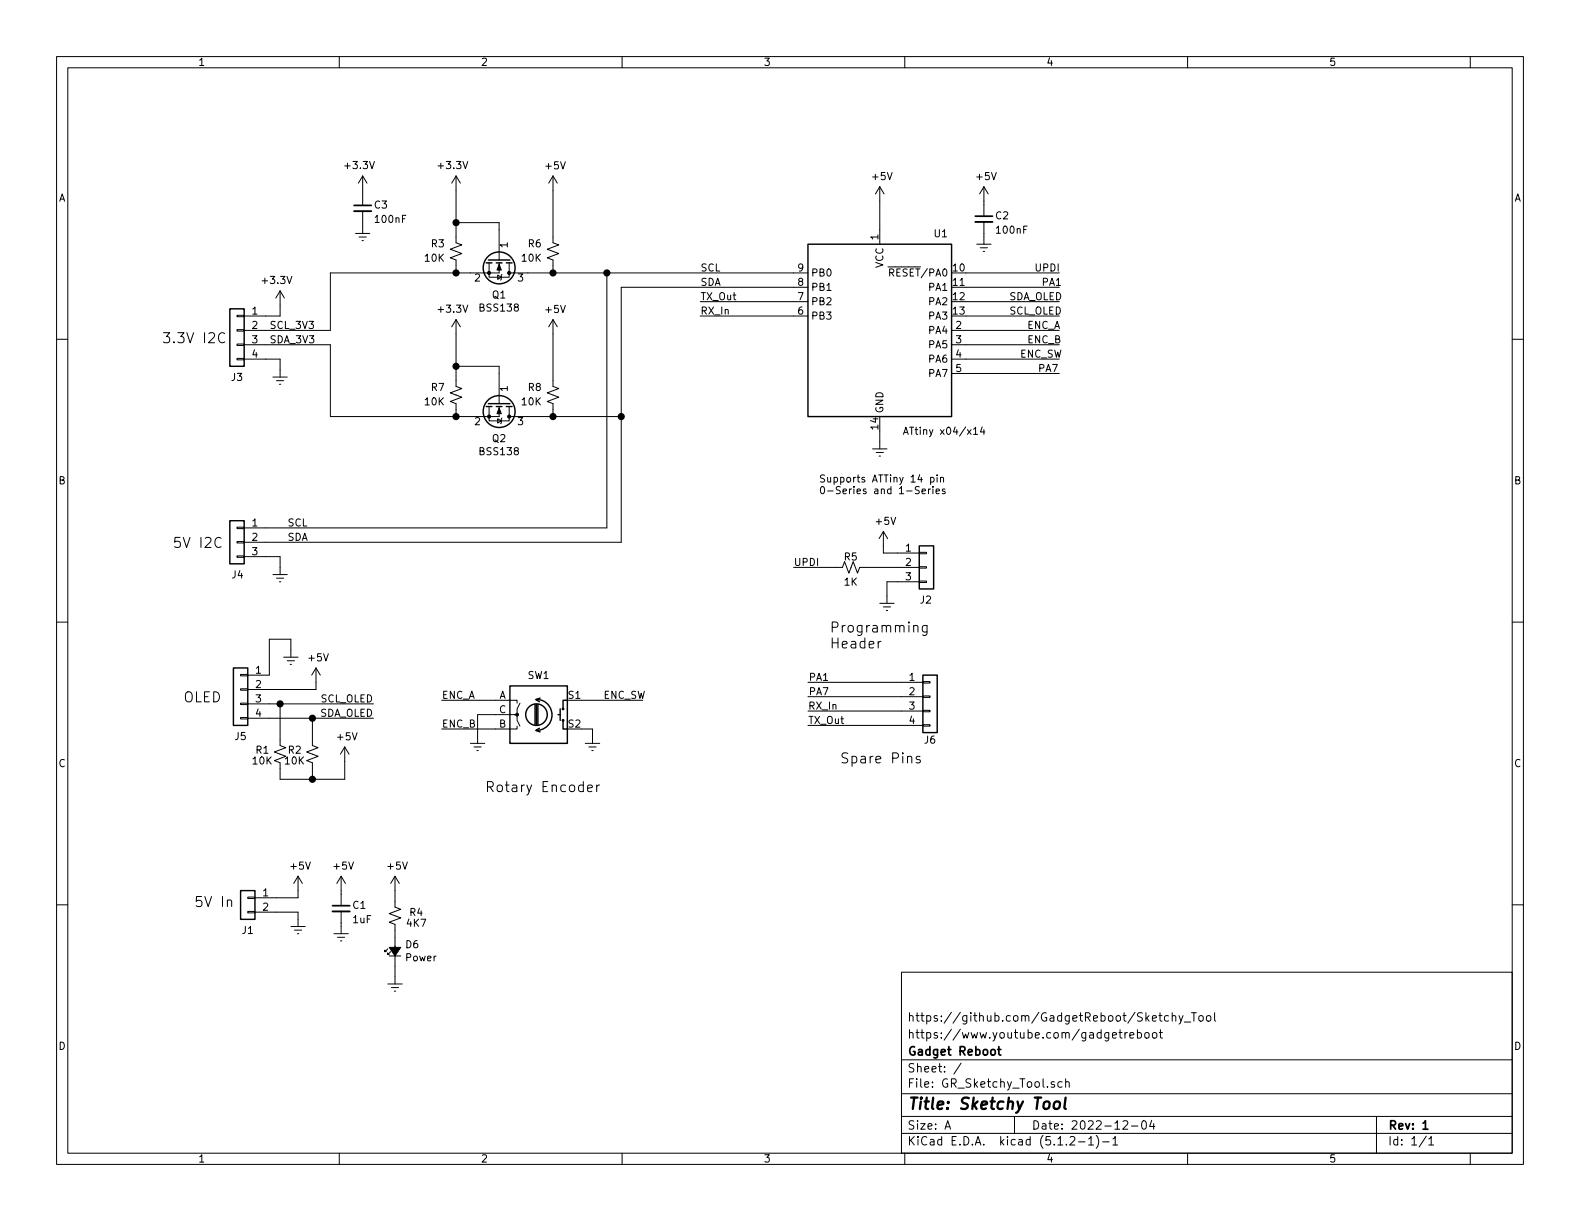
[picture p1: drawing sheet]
EESchema Schematic File Version 4
LIBS:GR_Sketchy_Tool-cache
EELAYER 29 0
EELAYER END
$Descr A 11000 8500
encoding utf-8
Sheet 1 1
Title "Sketchy Tool"
Date "2022-12-04"
Rev "1"
Comp "Gadget Reboot"
Comment1 "https://www.youtube.com/gadgetreboot"
Comment2 "https://github.com/GadgetReboot/Sketchy_Tool"
Comment3 ""
Comment4 ""
$EndDescr
Text Notes 5700 3450 0    50   ~ 0
Supports ATTiny 14 pin \n0-Series and 1-Series
$Comp
L Device:R_Small_US R4
U 1 1
P 2750 6375
F 0 "R4" H 2950 6400 50  0000 R CNN
F 1 "4K7" H 2975 6325 50  0000 R CNN
F 2 "Resistor_SMD:R_0805_2012Metric_Pad1.15x1.40mm_HandSolder" H 2750 6375 50  0001 C CNN
F 3 "~" H 2750 6375 50  0001 C CNN
	1    2750 6375
	1    0    0    -1  
$EndComp
$Comp
L Device:LED_Small_ALT D6
U 1 1
P 2750 6625
F 0 "D6" V 2796 6557 50  0000 R CNN
F 1 "Power" V 2705 6557 50  0000 R CNN
F 2 "LED_SMD:LED_0805_2012Metric_Pad1.15x1.40mm_HandSolder" V 2750 6625 50  0001 C CNN
F 3 "~" V 2750 6625 50  0001 C CNN
	1    2750 6625
	0    -1   -1   0   
$EndComp
$Comp
L power:GNDREF #PWR025
U 1 1
P 2750 6800
F 0 "#PWR025" H 2750 6550 50  0001 C CNN
F 1 "GNDREF" H 3000 6525 50  0001 C CNN
F 2 "" H 2750 6800 50  0001 C CNN
F 3 "" H 2750 6800 50  0001 C CNN
	1    2750 6800
	-1   0    0    -1  
$EndComp
Wire Wire Line
	2750 6200 2750 6275
Wire Wire Line
	2750 6475 2750 6525
Wire Wire Line
	2750 6725 2750 6800
$Comp
L MCU_Microchip_ATtiny:ATtiny804-SS U1
U 1 1
P 6125 2300
F 0 "U1" H 6550 2975 50  0000 C CNN
F 1 "ATtiny x04/x14" H 6575 1600 50  0000 C CNN
F 2 "Package_SO:SOIC-14_3.9x8.7mm_P1.27mm" H 6125 2300 50  0001 C CIN
F 3 "http://ww1.microchip.com/downloads/en/DeviceDoc/ATtiny804_1604-Data-Sheet-40002028A.pdf" H 6125 2300 50  0001 C CNN
	1    6125 2300
	1    0    0    -1  
$EndComp
$Comp
L power:+5V #PWR022
U 1 1
P 2750 6200
F 0 "#PWR022" H 2750 6050 50  0001 C CNN
F 1 "+5V" H 2765 6373 50  0000 C CNN
F 2 "" H 2750 6200 50  0001 C CNN
F 3 "" H 2750 6200 50  0001 C CNN
	1    2750 6200
	1    0    0    -1  
$EndComp
Wire Wire Line
	6725 1900 7375 1900
Wire Wire Line
	6725 2000 7375 2000
Wire Wire Line
	6725 2100 7375 2100
Wire Wire Line
	6725 2200 7375 2200
Wire Wire Line
	6725 2300 7375 2300
Wire Wire Line
	6725 2400 7375 2400
Wire Wire Line
	6725 2500 7375 2500
Wire Wire Line
	6725 2600 7375 2600
Wire Wire Line
	4875 2100 5525 2100
Wire Wire Line
	4875 2200 5525 2200
$Comp
L power:+5V #PWR03
U 1 1
P 6125 1400
F 0 "#PWR03" H 6125 1250 50  0001 C CNN
F 1 "+5V" H 6140 1573 50  0000 C CNN
F 2 "" H 6125 1400 50  0001 C CNN
F 3 "" H 6125 1400 50  0001 C CNN
	1    6125 1400
	1    0    0    -1  
$EndComp
$Comp
L Device:C_Small C2
U 1 1
P 6850 1525
F 0 "C2" H 6925 1550 50  0000 L CNN
F 1 "100nF" H 6925 1450 50  0000 L CNN
F 2 "Capacitor_SMD:C_0805_2012Metric_Pad1.15x1.40mm_HandSolder" H 6850 1525 50  0001 C CNN
F 3 "~" H 6850 1525 50  0001 C CNN
	1    6850 1525
	1    0    0    -1  
$EndComp
$Comp
L power:GNDREF #PWR08
U 1 1
P 6850 1650
F 0 "#PWR08" H 6850 1400 50  0001 C CNN
F 1 "GNDREF" H 7100 1375 50  0001 C CNN
F 2 "" H 6850 1650 50  0001 C CNN
F 3 "" H 6850 1650 50  0001 C CNN
	1    6850 1650
	-1   0    0    -1  
$EndComp
Wire Wire Line
	6850 1650 6850 1625
$Comp
L power:+5V #PWR04
U 1 1
P 6850 1400
F 0 "#PWR04" H 6850 1250 50  0001 C CNN
F 1 "+5V" H 6865 1573 50  0000 C CNN
F 2 "" H 6850 1400 50  0001 C CNN
F 3 "" H 6850 1400 50  0001 C CNN
	1    6850 1400
	1    0    0    -1  
$EndComp
Wire Wire Line
	6850 1425 6850 1400
Wire Wire Line
	6125 1400 6125 1600
$Comp
L power:GNDREF #PWR017
U 1 1
P 6125 3075
F 0 "#PWR017" H 6125 2825 50  0001 C CNN
F 1 "GNDREF" H 6375 2800 50  0001 C CNN
F 2 "" H 6125 3075 50  0001 C CNN
F 3 "" H 6125 3075 50  0001 C CNN
	1    6125 3075
	-1   0    0    -1  
$EndComp
Wire Wire Line
	6125 3075 6125 3000
Text Label 4875 2200 0    50   ~ 0
RX_In
Text Label 4875 2100 0    50   ~ 0
TX_Out
Text Label 4875 1900 0    50   ~ 0
SCL
Text Label 4875 2000 0    50   ~ 0
SDA
Text Label 7200 1900 0    50   ~ 0
UPDI
Text Label 7250 2000 0    50   ~ 0
PA1
Text Label 7025 2100 0    50   ~ 0
SDA_OLED
Text Label 7025 2200 0    50   ~ 0
SCL_OLED
Text Label 7150 2300 0    50   ~ 0
ENC_A
Text Label 7150 2400 0    50   ~ 0
ENC_B
Text Label 7100 2500 0    50   ~ 0
ENC_SW
Text Label 7225 2600 0    50   ~ 0
PA7
Wire Wire Line
	6275 4750 5625 4750
Wire Wire Line
	6275 4850 5625 4850
Text Label 5775 4750 2    50   ~ 0
PA1
Text Label 5775 4850 2    50   ~ 0
PA7
Wire Wire Line
	5625 4950 6275 4950
Text Label 5625 4950 0    50   ~ 0
RX_In
Wire Wire Line
	5625 5050 6275 5050
Text Label 5625 5050 0    50   ~ 0
TX_Out
Text Notes 6425 5325 2    70   ~ 0
Spare Pins
$Comp
L Connector_Generic:Conn_01x03 J2
U 1 1
P 6450 3950
F 0 "J2" H 6400 3725 50  0000 L CNN
F 1 "Conn_01x03" H 6530 3901 50  0001 L CNN
F 2 "Connector_PinHeader_2.54mm:PinHeader_1x03_P2.54mm_Vertical" H 6450 3950 50  0001 C CNN
F 3 "~" H 6450 3950 50  0001 C CNN
	1    6450 3950
	1    0    0    -1  
$EndComp
$Comp
L power:GNDREF #PWR024
U 1 1
P 6175 4150
F 0 "#PWR024" H 6175 3900 50  0001 C CNN
F 1 "GNDREF" H 6425 3875 50  0001 C CNN
F 2 "" H 6175 4150 50  0001 C CNN
F 3 "" H 6175 4150 50  0001 C CNN
	1    6175 4150
	-1   0    0    -1  
$EndComp
$Comp
L power:+5V #PWR023
U 1 1
P 6150 3800
F 0 "#PWR023" H 6150 3650 50  0001 C CNN
F 1 "+5V" H 6165 3973 50  0000 C CNN
F 2 "" H 6150 3800 50  0001 C CNN
F 3 "" H 6150 3800 50  0001 C CNN
	1    6150 3800
	1    0    0    -1  
$EndComp
$Comp
L Device:R_Small_US R5
U 1 1
P 5925 3950
F 0 "R5" V 5850 4000 50  0000 R CNN
F 1 "1K" V 6025 4000 50  0000 R CNN
F 2 "Resistor_SMD:R_0805_2012Metric_Pad1.15x1.40mm_HandSolder" H 5925 3950 50  0001 C CNN
F 3 "~" H 5925 3950 50  0001 C CNN
	1    5925 3950
	0    1    1    0   
$EndComp
Wire Wire Line
	6025 3950 6250 3950
Wire Wire Line
	6250 3850 6150 3850
Wire Wire Line
	6150 3850 6150 3800
Wire Wire Line
	6250 4050 6175 4050
Wire Wire Line
	6175 4050 6175 4150
Wire Wire Line
	5525 3950 5825 3950
Text Label 5525 3950 0    50   ~ 0
UPDI
Text Notes 5775 4525 0    70   ~ 0
Programming\nHeader
$Comp
L Connector_Generic:Conn_01x02 J1
U 1 1
P 1725 6250
F 0 "J1" H 1725 6025 50  0000 C CNN
F 1 "Conn_01x02" H 1805 6151 50  0001 L CNN
F 2 "Connector_PinHeader_2.54mm:PinHeader_1x02_P2.54mm_Vertical" H 1725 6250 50  0001 C CNN
F 3 "~" H 1725 6250 50  0001 C CNN
	1    1725 6250
	-1   0    0    -1  
$EndComp
$Comp
L power:+5V #PWR01
U 1 1
P 2075 6200
F 0 "#PWR01" H 2075 6050 50  0001 C CNN
F 1 "+5V" H 2090 6373 50  0000 C CNN
F 2 "" H 2075 6200 50  0001 C CNN
F 3 "" H 2075 6200 50  0001 C CNN
	1    2075 6200
	1    0    0    -1  
$EndComp
$Comp
L power:GNDREF #PWR02
U 1 1
P 2075 6400
F 0 "#PWR02" H 2075 6150 50  0001 C CNN
F 1 "GNDREF" H 2325 6125 50  0001 C CNN
F 2 "" H 2075 6400 50  0001 C CNN
F 3 "" H 2075 6400 50  0001 C CNN
	1    2075 6400
	-1   0    0    -1  
$EndComp
Wire Wire Line
	1925 6250 2075 6250
Wire Wire Line
	2075 6250 2075 6200
Wire Wire Line
	1925 6350 2075 6350
Wire Wire Line
	2075 6350 2075 6400
$Comp
L Device:C_Small C1
U 1 1
P 2375 6325
F 0 "C1" H 2450 6350 50  0000 L CNN
F 1 "1uF" H 2450 6250 50  0000 L CNN
F 2 "Capacitor_SMD:C_0805_2012Metric_Pad1.15x1.40mm_HandSolder" H 2375 6325 50  0001 C CNN
F 3 "~" H 2375 6325 50  0001 C CNN
	1    2375 6325
	1    0    0    -1  
$EndComp
$Comp
L power:GNDREF #PWR09
U 1 1
P 2375 6450
F 0 "#PWR09" H 2375 6200 50  0001 C CNN
F 1 "GNDREF" H 2625 6175 50  0001 C CNN
F 2 "" H 2375 6450 50  0001 C CNN
F 3 "" H 2375 6450 50  0001 C CNN
	1    2375 6450
	-1   0    0    -1  
$EndComp
Wire Wire Line
	2375 6450 2375 6425
$Comp
L power:+5V #PWR07
U 1 1
P 2375 6200
F 0 "#PWR07" H 2375 6050 50  0001 C CNN
F 1 "+5V" H 2390 6373 50  0000 C CNN
F 2 "" H 2375 6200 50  0001 C CNN
F 3 "" H 2375 6200 50  0001 C CNN
	1    2375 6200
	1    0    0    -1  
$EndComp
Wire Wire Line
	2375 6225 2375 6200
Text Notes 1350 6325 0    70   ~ 0
5V In
$Comp
L Connector_Generic:Conn_01x04 J5
U 1 1
P 1675 4800
F 0 "J5" H 1675 4475 50  0000 C CNN
F 1 "Conn_01x04" H 1755 4701 50  0001 L CNN
F 2 "Connector_PinHeader_2.54mm:PinHeader_1x04_P2.54mm_Vertical" H 1675 4800 50  0001 C CNN
F 3 "~" H 1675 4800 50  0001 C CNN
	1    1675 4800
	-1   0    0    -1  
$EndComp
$Comp
L power:+5V #PWR06
U 1 1
P 2200 4750
F 0 "#PWR06" H 2200 4600 50  0001 C CNN
F 1 "+5V" H 2215 4923 50  0000 C CNN
F 2 "" H 2200 4750 50  0001 C CNN
F 3 "" H 2200 4750 50  0001 C CNN
	1    2200 4750
	1    0    0    -1  
$EndComp
Wire Wire Line
	2200 4800 2200 4750
$Comp
L power:GNDREF #PWR05
U 1 1
P 2025 4525
F 0 "#PWR05" H 2025 4275 50  0001 C CNN
F 1 "GNDREF" H 2275 4250 50  0001 C CNN
F 2 "" H 2025 4525 50  0001 C CNN
F 3 "" H 2025 4525 50  0001 C CNN
	1    2025 4525
	-1   0    0    -1  
$EndComp
Wire Wire Line
	1875 4800 2200 4800
Wire Wire Line
	1875 4700 1875 4450
Wire Wire Line
	1875 4450 2025 4450
Wire Wire Line
	2025 4450 2025 4525
Wire Wire Line
	2600 4900 1950 4900
Text Label 2600 4900 2    50   ~ 0
SCL_OLED
Text Label 2600 5000 2    50   ~ 0
SDA_OLED
$Comp
L Device:R_Small_US R1
U 1 1
P 1950 5250
F 0 "R1" H 2125 5225 50  0000 R CNN
F 1 "10K" H 2150 5300 50  0000 R CNN
F 2 "Resistor_SMD:R_0805_2012Metric_Pad1.15x1.40mm_HandSolder" H 1950 5250 50  0001 C CNN
F 3 "~" H 1950 5250 50  0001 C CNN
	1    1950 5250
	-1   0    0    1   
$EndComp
$Comp
L Device:R_Small_US R2
U 1 1
P 2175 5250
F 0 "R2" H 2350 5225 50  0000 R CNN
F 1 "10K" H 2375 5300 50  0000 R CNN
F 2 "Resistor_SMD:R_0805_2012Metric_Pad1.15x1.40mm_HandSolder" H 2175 5250 50  0001 C CNN
F 3 "~" H 2175 5250 50  0001 C CNN
	1    2175 5250
	-1   0    0    1   
$EndComp
$Comp
L power:+5V #PWR010
U 1 1
P 2400 5300
F 0 "#PWR010" H 2400 5150 50  0001 C CNN
F 1 "+5V" H 2415 5473 50  0000 C CNN
F 2 "" H 2400 5300 50  0001 C CNN
F 3 "" H 2400 5300 50  0001 C CNN
	1    2400 5300
	1    0    0    -1  
$EndComp
Wire Wire Line
	2400 5300 2400 5425
Wire Wire Line
	2400 5425 2175 5425
Wire Wire Line
	2175 5425 2175 5350
Wire Wire Line
	1950 5350 1950 5425
Wire Wire Line
	1950 5425 2175 5425
Connection ~ 2175 5425
Wire Wire Line
	1950 5150 1950 4900
Connection ~ 1950 4900
Wire Wire Line
	1950 4900 1875 4900
Wire Wire Line
	2175 5150 2175 5000
Wire Wire Line
	1875 5000 2175 5000
Connection ~ 2175 5000
Wire Wire Line
	2175 5000 2600 5000
$Comp
L Transistor_FET:BSS138 Q1
U 1 1
P 3475 1800
F 0 "Q1" V 3726 1800 50  0000 C CNN
F 1 "BSS138" V 3817 1800 50  0000 C CNN
F 2 "Package_TO_SOT_SMD:SOT-23" H 3675 1725 50  0001 L CIN
F 3 "https://www.fairchildsemi.com/datasheets/BS/BSS138.pdf" H 3475 1800 50  0001 L CNN
	1    3475 1800
	0    1    1    0   
$EndComp
$Comp
L Device:R_Small_US R3
U 1 1
P 3175 1750
F 0 "R3" H 3250 1700 50  0000 L CNN
F 1 "10K" H 3250 1800 50  0000 L CNN
F 2 "Resistor_SMD:R_0805_2012Metric_Pad1.15x1.40mm_HandSolder" H 3175 1750 50  0001 C CNN
F 3 "~" H 3175 1750 50  0001 C CNN
	1    3175 1750
	-1   0    0    1   
$EndComp
$Comp
L Device:R_Small_US R6
U 1 1
P 3850 1750
F 0 "R6" H 3925 1700 50  0000 L CNN
F 1 "10K" H 3925 1800 50  0000 L CNN
F 2 "Resistor_SMD:R_0805_2012Metric_Pad1.15x1.40mm_HandSolder" H 3850 1750 50  0001 C CNN
F 3 "~" H 3850 1750 50  0001 C CNN
	1    3850 1750
	-1   0    0    1   
$EndComp
Wire Wire Line
	3275 1900 3175 1900
Wire Wire Line
	3675 1900 3850 1900
Wire Wire Line
	3850 1850 3850 1900
Connection ~ 3850 1900
Wire Wire Line
	3850 1900 4225 1900
Wire Wire Line
	3175 1850 3175 1900
Connection ~ 3175 1900
Wire Wire Line
	3175 1650 3175 1550
Wire Wire Line
	3475 1600 3475 1550
Wire Wire Line
	3475 1550 3175 1550
Connection ~ 3175 1550
Wire Wire Line
	3175 1550 3175 1325
Wire Wire Line
	3850 1650 3850 1325
Text Label 1875 2300 0    50   ~ 0
SCL_3V3
$Comp
L Device:Rotary_Encoder_Switch SW1
U 1 1
P 3750 4975
F 0 "SW1" H 3750 5250 50  0000 C CNN
F 1 "Rotary_Encoder_Switch" H 3750 5251 50  0001 C CNN
F 2 "Rotary_Encoder:RotaryEncoder_Alps_EC11E-Switch_Vertical_H20mm" H 3600 5135 50  0001 C CNN
F 3 "~" H 3750 5235 50  0001 C CNN
	1    3750 4975
	1    0    0    -1  
$EndComp
$Comp
L power:GNDREF #PWR020
U 1 1
P 3325 5125
F 0 "#PWR020" H 3325 4875 50  0001 C CNN
F 1 "GNDREF" H 3575 4850 50  0001 C CNN
F 2 "" H 3325 5125 50  0001 C CNN
F 3 "" H 3325 5125 50  0001 C CNN
	1    3325 5125
	-1   0    0    -1  
$EndComp
Wire Wire Line
	3325 5125 3325 4975
Wire Wire Line
	3325 4975 3450 4975
Wire Wire Line
	3450 4875 3075 4875
Wire Wire Line
	3450 5075 3075 5075
Wire Wire Line
	4050 4875 4475 4875
$Comp
L power:GNDREF #PWR021
U 1 1
P 4125 5125
F 0 "#PWR021" H 4125 4875 50  0001 C CNN
F 1 "GNDREF" H 4375 4850 50  0001 C CNN
F 2 "" H 4125 5125 50  0001 C CNN
F 3 "" H 4125 5125 50  0001 C CNN
	1    4125 5125
	-1   0    0    -1  
$EndComp
Wire Wire Line
	4050 5075 4125 5075
Wire Wire Line
	4125 5075 4125 5125
Text Label 3075 4875 0    50   ~ 0
ENC_A
Text Label 3075 5075 0    50   ~ 0
ENC_B
Text Label 4200 4875 0    50   ~ 0
ENC_SW
Text Notes 3375 5525 0    70   ~ 0
Rotary Encoder
Text Notes 1275 4900 0    70   ~ 0
OLED
$Comp
L power:+5V #PWR012
U 1 1
P 3850 1325
F 0 "#PWR012" H 3850 1175 50  0001 C CNN
F 1 "+5V" H 3865 1498 50  0000 C CNN
F 2 "" H 3850 1325 50  0001 C CNN
F 3 "" H 3850 1325 50  0001 C CNN
	1    3850 1325
	1    0    0    -1  
$EndComp
$Comp
L power:+3.3V #PWR011
U 1 1
P 3175 1325
F 0 "#PWR011" H 3175 1175 50  0001 C CNN
F 1 "+3.3V" H 3150 1500 50  0000 C CNN
F 2 "" H 3175 1325 50  0001 C CNN
F 3 "" H 3175 1325 50  0001 C CNN
	1    3175 1325
	1    0    0    -1  
$EndComp
$Comp
L Transistor_FET:BSS138 Q2
U 1 1
P 3475 2800
F 0 "Q2" V 3726 2800 50  0000 C CNN
F 1 "BSS138" V 3817 2800 50  0000 C CNN
F 2 "Package_TO_SOT_SMD:SOT-23" H 3675 2725 50  0001 L CIN
F 3 "https://www.fairchildsemi.com/datasheets/BS/BSS138.pdf" H 3475 2800 50  0001 L CNN
	1    3475 2800
	0    1    1    0   
$EndComp
$Comp
L Device:R_Small_US R7
U 1 1
P 3175 2750
F 0 "R7" H 3250 2700 50  0000 L CNN
F 1 "10K" H 3250 2800 50  0000 L CNN
F 2 "Resistor_SMD:R_0805_2012Metric_Pad1.15x1.40mm_HandSolder" H 3175 2750 50  0001 C CNN
F 3 "~" H 3175 2750 50  0001 C CNN
	1    3175 2750
	-1   0    0    1   
$EndComp
$Comp
L Device:R_Small_US R8
U 1 1
P 3850 2750
F 0 "R8" H 3925 2700 50  0000 L CNN
F 1 "10K" H 3925 2800 50  0000 L CNN
F 2 "Resistor_SMD:R_0805_2012Metric_Pad1.15x1.40mm_HandSolder" H 3850 2750 50  0001 C CNN
F 3 "~" H 3850 2750 50  0001 C CNN
	1    3850 2750
	-1   0    0    1   
$EndComp
Wire Wire Line
	3275 2900 3175 2900
Wire Wire Line
	3675 2900 3850 2900
Wire Wire Line
	3850 2850 3850 2900
Connection ~ 3850 2900
Wire Wire Line
	3850 2900 4325 2900
Wire Wire Line
	3175 2850 3175 2900
Connection ~ 3175 2900
Wire Wire Line
	3175 2650 3175 2550
Wire Wire Line
	3475 2600 3475 2550
Wire Wire Line
	3475 2550 3175 2550
Connection ~ 3175 2550
Wire Wire Line
	3175 2550 3175 2325
Wire Wire Line
	3850 2650 3850 2325
Text Label 1875 2400 0    50   ~ 0
SDA_3V3
$Comp
L power:+5V #PWR015
U 1 1
P 3850 2325
F 0 "#PWR015" H 3850 2175 50  0001 C CNN
F 1 "+5V" H 3865 2498 50  0000 C CNN
F 2 "" H 3850 2325 50  0001 C CNN
F 3 "" H 3850 2325 50  0001 C CNN
	1    3850 2325
	1    0    0    -1  
$EndComp
$Comp
L power:+3.3V #PWR014
U 1 1
P 3175 2325
F 0 "#PWR014" H 3175 2175 50  0001 C CNN
F 1 "+3.3V" H 3150 2500 50  0000 C CNN
F 2 "" H 3175 2325 50  0001 C CNN
F 3 "" H 3175 2325 50  0001 C CNN
	1    3175 2325
	1    0    0    -1  
$EndComp
$Comp
L Connector_Generic:Conn_01x04 J3
U 1 1
P 1650 2300
F 0 "J3" H 1650 1975 50  0000 C CNN
F 1 "Conn_01x04" H 1730 2201 50  0001 L CNN
F 2 "Connector_PinHeader_2.54mm:PinHeader_1x04_P2.54mm_Vertical" H 1650 2300 50  0001 C CNN
F 3 "~" H 1650 2300 50  0001 C CNN
	1    1650 2300
	-1   0    0    -1  
$EndComp
$Comp
L power:+3.3V #PWR013
U 1 1
P 1950 2125
F 0 "#PWR013" H 1950 1975 50  0001 C CNN
F 1 "+3.3V" H 1925 2300 50  0000 C CNN
F 2 "" H 1950 2125 50  0001 C CNN
F 3 "" H 1950 2125 50  0001 C CNN
	1    1950 2125
	1    0    0    -1  
$EndComp
$Comp
L power:GNDREF #PWR016
U 1 1
P 1950 2575
F 0 "#PWR016" H 1950 2325 50  0001 C CNN
F 1 "GNDREF" H 2200 2300 50  0001 C CNN
F 2 "" H 1950 2575 50  0001 C CNN
F 3 "" H 1950 2575 50  0001 C CNN
	1    1950 2575
	-1   0    0    -1  
$EndComp
Wire Wire Line
	1850 2300 2300 2300
Wire Wire Line
	2300 2300 2300 1900
Wire Wire Line
	2300 1900 3175 1900
Wire Wire Line
	1850 2400 2300 2400
Wire Wire Line
	2300 2400 2300 2900
Wire Wire Line
	2300 2900 3175 2900
Wire Wire Line
	1850 2500 1950 2500
Wire Wire Line
	1950 2500 1950 2575
Wire Wire Line
	1850 2200 1950 2200
Wire Wire Line
	1950 2200 1950 2125
Text Label 2000 3675 0    50   ~ 0
SCL
Text Label 2000 3775 0    50   ~ 0
SDA
$Comp
L power:GNDREF #PWR019
U 1 1
P 1950 3950
F 0 "#PWR019" H 1950 3700 50  0001 C CNN
F 1 "GNDREF" H 2200 3675 50  0001 C CNN
F 2 "" H 1950 3950 50  0001 C CNN
F 3 "" H 1950 3950 50  0001 C CNN
	1    1950 3950
	-1   0    0    -1  
$EndComp
Wire Wire Line
	1850 3875 1950 3875
Wire Wire Line
	1950 3875 1950 3950
Wire Wire Line
	4225 3675 4225 1900
Wire Wire Line
	1850 3675 4225 3675
Connection ~ 4225 1900
Wire Wire Line
	4325 3775 4325 2900
Wire Wire Line
	1850 3775 4325 3775
Connection ~ 4325 2900
Wire Wire Line
	4325 2000 4325 2900
Wire Wire Line
	4325 2000 5525 2000
Wire Wire Line
	4225 1900 5525 1900
$Comp
L Connector_Generic:Conn_01x04 J6
U 1 1
P 6475 4850
F 0 "J6" H 6475 4550 50  0000 C CNN
F 1 "Conn_01x04" H 6555 4751 50  0001 L CNN
F 2 "Connector_PinHeader_2.54mm:PinHeader_1x04_P2.54mm_Vertical" H 6475 4850 50  0001 C CNN
F 3 "~" H 6475 4850 50  0001 C CNN
	1    6475 4850
	1    0    0    -1  
$EndComp
Text Notes 1200 3825 0    70   ~ 0
5V I2C\n
Text Notes 1125 2400 0    70   ~ 0
3.3V I2C\n
$Comp
L Device:C_Small C3
U 1 1
P 2525 1450
F 0 "C3" H 2600 1475 50  0000 L CNN
F 1 "100nF" H 2600 1375 50  0000 L CNN
F 2 "Capacitor_SMD:C_0805_2012Metric_Pad1.15x1.40mm_HandSolder" H 2525 1450 50  0001 C CNN
F 3 "~" H 2525 1450 50  0001 C CNN
	1    2525 1450
	1    0    0    -1  
$EndComp
$Comp
L power:GNDREF #PWR027
U 1 1
P 2525 1575
F 0 "#PWR027" H 2525 1325 50  0001 C CNN
F 1 "GNDREF" H 2775 1300 50  0001 C CNN
F 2 "" H 2525 1575 50  0001 C CNN
F 3 "" H 2525 1575 50  0001 C CNN
	1    2525 1575
	-1   0    0    -1  
$EndComp
Wire Wire Line
	2525 1575 2525 1550
Wire Wire Line
	2525 1350 2525 1325
$Comp
L power:+3.3V #PWR026
U 1 1
P 2525 1325
F 0 "#PWR026" H 2525 1175 50  0001 C CNN
F 1 "+3.3V" H 2500 1500 50  0000 C CNN
F 2 "" H 2525 1325 50  0001 C CNN
F 3 "" H 2525 1325 50  0001 C CNN
	1    2525 1325
	1    0    0    -1  
$EndComp
$Comp
L Connector_Generic:Conn_01x03 J4
U 1 1
P 1650 3775
F 0 "J4" H 1600 3550 50  0000 L CNN
F 1 "Conn_01x03" H 1730 3726 50  0001 L CNN
F 2 "Connector_PinHeader_2.54mm:PinHeader_1x03_P2.54mm_Vertical" H 1650 3775 50  0001 C CNN
F 3 "~" H 1650 3775 50  0001 C CNN
	1    1650 3775
	-1   0    0    -1  
$EndComp
$EndSCHEMATC
